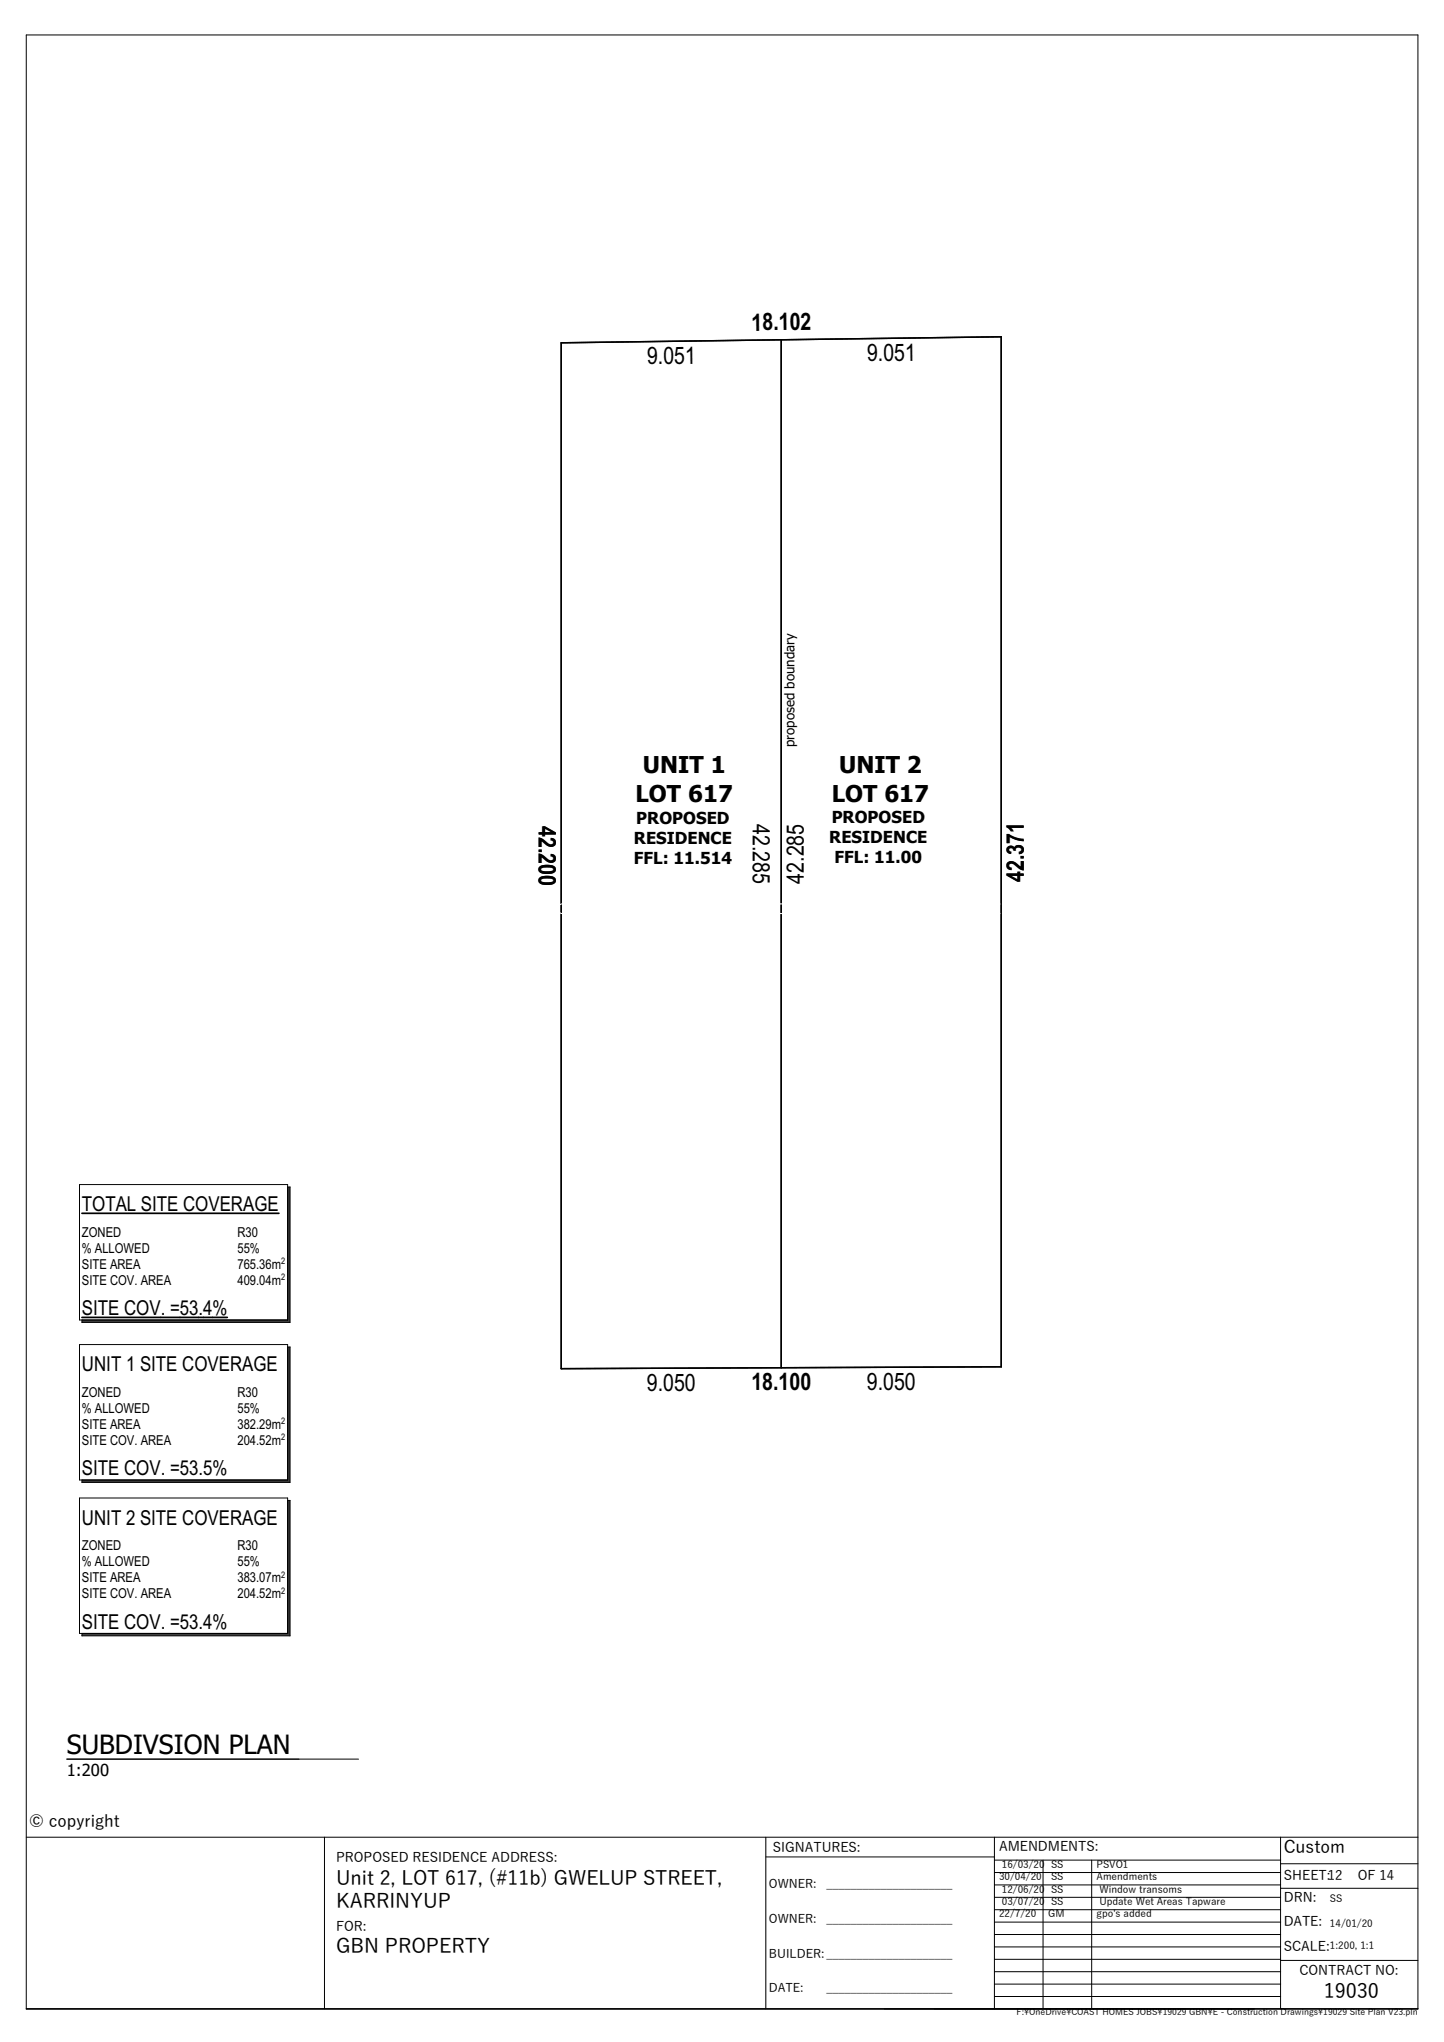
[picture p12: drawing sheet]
<svg xmlns="http://www.w3.org/2000/svg" width="297mm" height="420mm" viewBox="0 0 297 420" stroke-linecap="round" stroke-linejoin="round" font-family="sans-serif">
<g fill="none" stroke="#000" stroke-width=".21">
<path d="M5.4 7.2h286.2v406h-286.2zM5.4 377.9h286.2M66.7 377.9v35.3M157.5 377.9v35.3M204.5 377.9v35.3M263.4 377.9v35.3M157.5 381.9h47M204.5 397.9h58.9M204.5 395.3h58.9M204.5 392.8h58.9M204.5 390.2h58.9M204.5 387.7h58.9"/>
<path d="M204.5 385.1h58.9M204.5 382.6h58.9M214.5 382.6v30.6M224.5 382.6v30.6M263.4 383.3h28.2M263.4 388.4h28.2M204.5 408.1h58.9M204.5 405.5h58.9M204.5 403h58.9M204.5 400.4h58.9M204.5 410.6h58.9M263.4 403.2h28.2"/>
</g>
<!-- layer: B1  SUB-DIVISION -->
<path d="M205.9 69.3l-45.2 .6v211.4l45.2-.2M205.9 69.3v211.8M205.9 69.3l-90.5 1.2v211l90.5-.4" fill="none" stroke="#000" stroke-width=".3"/>
<g fill="none" stroke="#fff" stroke-width=".21">
<circle cx="139.7" cy="120.1" r="1"/>
<circle cx="181.7" cy="120.1" r="1"/>
<circle cx="115.7" cy="186.9" r="1"/>
<circle cx="160.6" cy="186.9" r="1"/>
<circle cx="160.7" cy="186.9" r="1"/>
<circle cx="205.6" cy="186.9" r="1"/>
<circle cx="139.7" cy="256.8" r="1"/>
<circle cx="181.7" cy="256.8" r="1"/>
</g>
<g fill="#fff">
<path d="M170.6 165.8h20.1v12.4h-20.1z" fill-rule="evenodd"/>
<path d="M130.4 166h20.2v12.4h-20.2z" fill-rule="evenodd"/>
</g>
<path d="M16.9 336h42.3v-27.4h.5v27.9h-42.8z" fill-rule="evenodd" fill="#3f3f3f"/>
<path d="M16.4 308.1h42.8v27.9h-42.8zM59.2 308.6h.5v27.9h-42.8v-.5" fill="none" stroke="#000" stroke-width=".21"/>
<path d="M16.9 271.5h42.3v-27.4h.5v27.9h-42.8z" fill-rule="evenodd" fill="#3f3f3f"/>
<path d="M16.4 243.6h42.8v27.9h-42.8zM59.2 244.1h.5v27.9h-42.8v-.5" fill="none" stroke="#000" stroke-width=".21"/>
<path d="M16.9 249.6h40.5M16.9 271h29.9" fill="none" stroke="#000" stroke-width=".35"/>
<path d="M16.9 304.4h42.3v-27.3h.5v27.8h-42.8z" fill-rule="evenodd" fill="#3f3f3f"/>
<path d="M16.4 276.6h42.8v27.8h-42.8zM59.2 277.1h.5v27.8h-42.8v-.5" fill="none" stroke="#000" stroke-width=".21"/>
<path d="M13.7 361.8h60" fill="none" stroke="#000" stroke-width=".21"/>
<text font-size="5.5" x="13.7" y="360.7">SUBDIVSION PLAN</text>
<g font-size="4.9">
<text x="154.6" y="68" transform="rotate(-1 154.6 68)">18.102</text>
<text x="133.1" y="74.9" transform="rotate(-1 133.1 74.9)">9.051</text>
<text x="178.3" y="74.3" transform="rotate(-1 178.3 74.3)">9.051</text>
<text x="110.8" y="169.8" transform="rotate(90 110.8 169.8)">42.200</text>
<text x="154.8" y="169.4" transform="rotate(90 154.8 169.4)">42.285</text>
<text x="165.3" y="181.8" transform="rotate(-90 165.3 181.8)">42.285</text>
<text x="210.6" y="181.4" transform="rotate(-90 210.6 181.4)">42.371</text>
<text x="133" y="286.1">9.050</text>
<text x="154.5" y="286">18.100</text>
<text x="178.3" y="285.9">9.050</text>
</g>
<g font-size="4.8">
<text x="132.2" y="159.1">UNIT 1</text>
<text x="172.6" y="159.1">UNIT 2</text>
<text x="130.7" y="164.9">LOT 617</text>
<text x="171.1" y="164.9">LOT 617</text>
</g>
<g font-size="4.2">
<text x="16.9" y="249.1">TOTAL SITE COVERAGE</text>
<text x="16.9" y="270.5">SITE COV. =53.4%</text>
<text x="16.9" y="282">UNIT 1 SITE COVERAGE</text>
<text x="16.9" y="303.4">SITE COV. =53.5%</text>
<text x="16.9" y="313.6">UNIT 2 SITE COVERAGE</text>
<text x="16.9" y="335">SITE COV. =53.4%</text>
</g>
<g font-size="4.1">
<text x="69.1" y="387.7">Unit 2, LOT 617, (#11b) GWELUP STREET,</text>
<text x="69.1" y="392.4">KARRINYUP</text>
<text x="69.1" y="401.6">GBN PROPERTY</text>
<text x="272.3" y="411">19030</text>
</g>
<text font-size="3.6" x="264" y="381">Custom</text>
<g font-size="3.4">
<text x="130.4" y="173.5">RESIDENCE</text>
<text x="130.9" y="169.4">PROPOSED</text>
<text x="170.6" y="173.3">RESIDENCE</text>
<text x="171.1" y="169.2">PROPOSED</text>
<text x="130.4" y="177.7">FFL: 11.514</text>
<text x="171.6" y="177.5">FFL: 11.00</text>
<text x="13.7" y="365.2">1:200</text>
<text x="6" y="375.8">© copyright</text>
</g>
<g font-size="2.8">
<text x="16.9" y="254.4">ZONED</text>
<text x="16.9" y="257.7">% ALLOWED</text>
<text x="48.9" y="254.4">R30</text>
<text x="48.9" y="257.7">55%</text>
<text x="16.9" y="261">SITE AREA</text>
<text x="48.9" y="261">765.36m</text>
<text x="16.9" y="264.3">SITE COV. AREA</text>
<text x="48.9" y="264.3">409.04m</text>
<text x="16.9" y="287.3">ZONED</text>
<text x="48.9" y="287.3">R30</text>
<text x="16.9" y="290.6">% ALLOWED</text>
<text x="16.9" y="293.9">SITE AREA</text>
<text x="48.9" y="290.6">55%</text>
<text x="48.9" y="293.9">382.29m</text>
<text x="16.9" y="297.2">SITE COV. AREA</text>
<text x="48.9" y="297.2">204.52m</text>
<text x="16.9" y="318.8">ZONED</text>
<text x="16.9" y="322.1">% ALLOWED</text>
<text x="48.9" y="318.8">R30</text>
<text x="48.9" y="322.1">55%</text>
<text x="16.9" y="325.4">SITE AREA</text>
<text x="16.9" y="328.7">SITE COV. AREA</text>
<text x="48.9" y="325.4">383.07m</text>
<text x="48.9" y="328.7">204.52m</text>
</g>
<g font-size="2.7">
<text x="163.4" y="153.7" transform="rotate(-90 163.4 153.7)">proposed boundary</text>
<text x="69.1" y="383">PROPOSED RESIDENCE ADDRESS:</text>
<text x="159" y="380.8">SIGNATURES:</text>
<text x="205.5" y="380.7">AMENDMENTS:</text>
<text x="264" y="386.8">SHEET:12</text>
<text x="279.2" y="386.8">OF 14</text>
<text x="264" y="391.3">DRN:</text>
<text x="69.1" y="397.2">FOR:</text>
<text x="264" y="401.2">SCALE:</text>
<text x="264" y="396.2">DATE:</text>
<text x="267.3" y="406.2">CONTRACT NO:</text>
</g>
<g font-size="2.5">
<text x="158.2" y="388.3">OWNER:</text>
<text x="170" y="388.3">_____________________</text>
<text x="158.2" y="395.6">OWNER:</text>
<text x="170" y="395.6">_____________________</text>
<text x="158.2" y="402.6">BUILDER:_____________________</text>
<text x="158.2" y="409.7">DATE:</text>
<text x="170" y="409.7">_____________________</text>
</g>
<g font-size="2.1">
<text x="205.5" y="386.7">30/04/20</text>
<text x="206.1" y="384.2">16/03/20</text>
<text x="206.1" y="389.3">12/06/20</text>
<text x="216.2" y="384.2">SS</text>
<text x="216.2" y="386.7">SS</text>
<text x="216.2" y="389.3">SS</text>
<text x="225.5" y="384.2">PSVO1</text>
<text x="225.5" y="386.7">Amendments</text>
<text x="226.1" y="389.3">Window transoms</text>
<text x="205.5" y="394.4">22/7/20</text>
<text x="206.1" y="391.8">03/07/20</text>
<text x="215.6" y="394.4">GM</text>
<text x="216.2" y="391.8">SS</text>
<text x="225.5" y="394.4">gpo's added</text>
<text x="226.1" y="391.8">Update Wet Areas Tapware</text>
<text x="273.5" y="391.2">SS</text>
<text x="273.5" y="396.3">14/01/20</text>
<text x="273.5" y="401">1:200, 1:1</text>
</g>
<g font-size="1.9">
<text x="57.8" y="260">2</text>
<text x="57.8" y="263.3">2</text>
<text x="57.8" y="292.9">2</text>
<text x="57.8" y="296.2">2</text>
<text x="57.8" y="324.5">2</text>
<text x="57.8" y="327.8">2</text>
</g>
<text font-size="1.8" x="209.1" y="414.5">F:\OneDrive\COAST HOMES JOBS\19029 GBN\E - Construction Drawings\19029 Site Plan V23.pln</text>
</svg>
